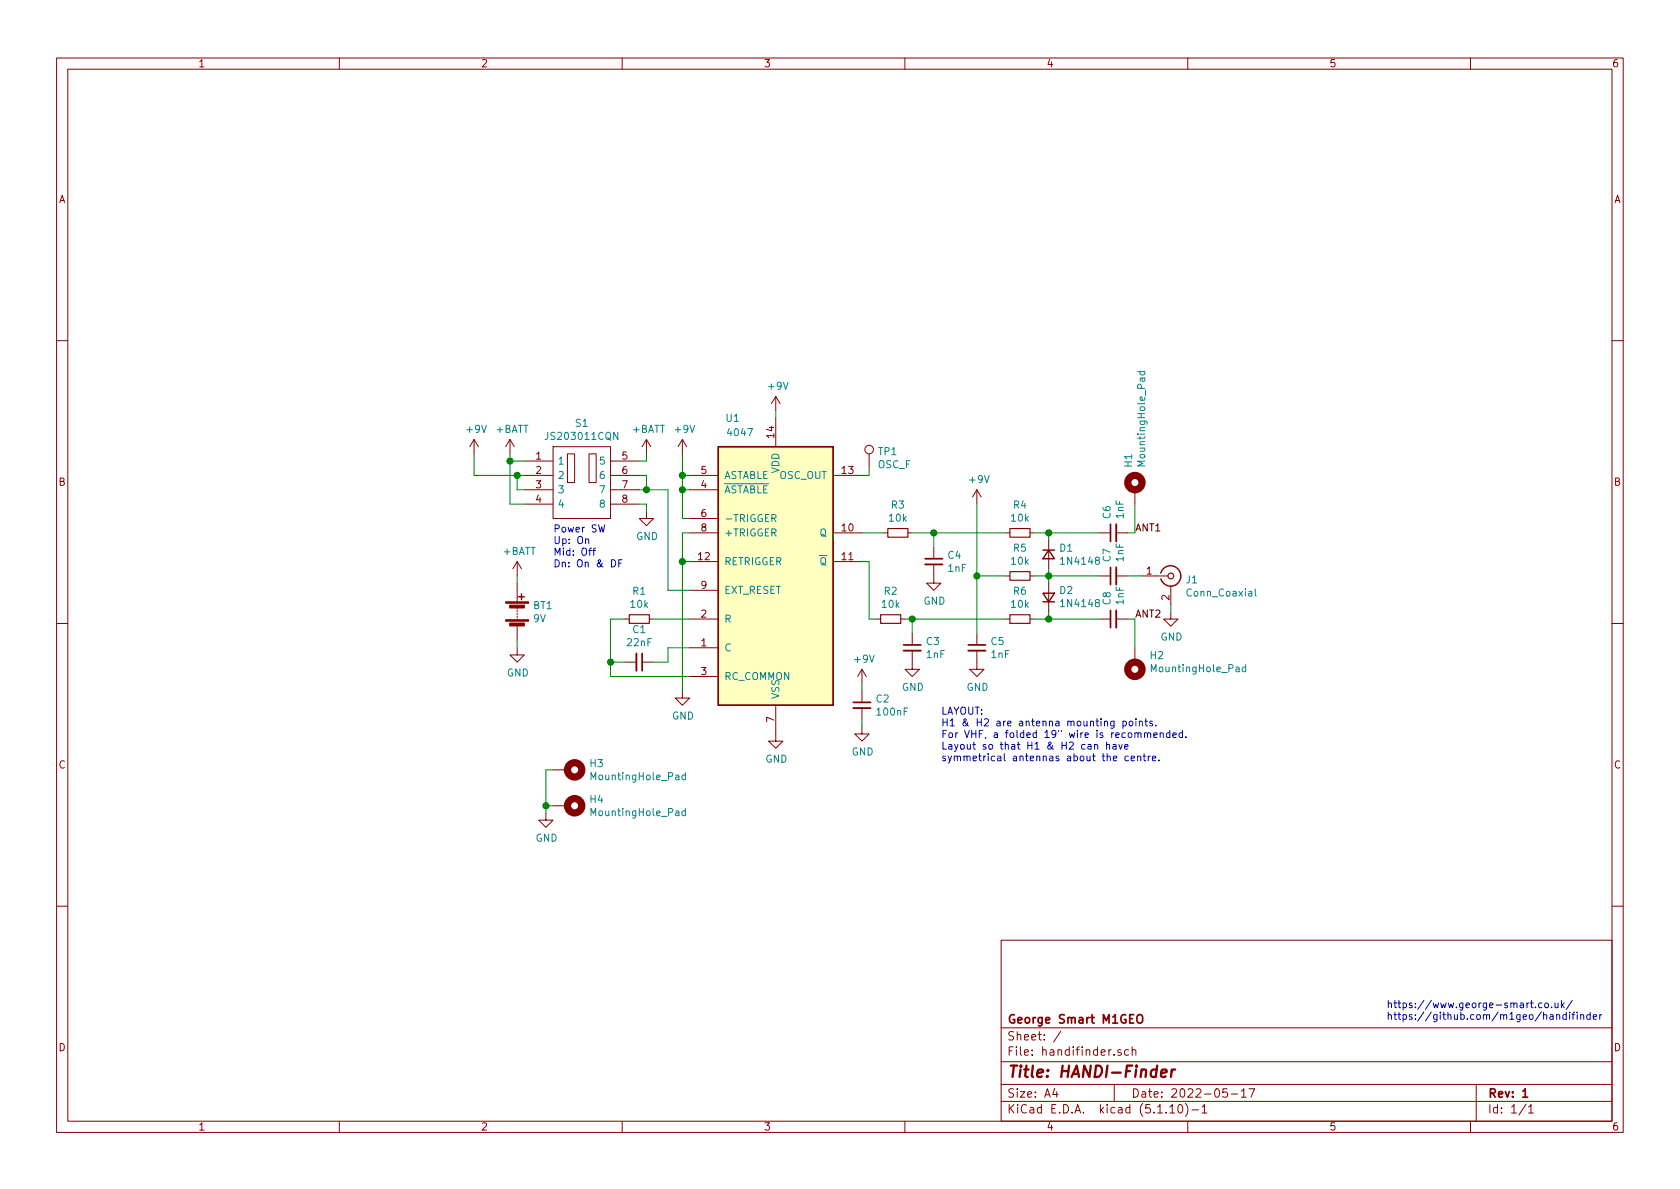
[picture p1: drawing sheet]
EESchema Schematic File Version 4
EELAYER 30 0
EELAYER END
$Descr A4 11693 8268
encoding utf-8
Sheet 1 1
Title "HANDI-Finder"
Date "2022-05-17"
Rev "1"
Comp "George Smart M1GEO"
Comment1 ""
Comment2 ""
Comment3 ""
Comment4 ""
$EndDescr
$Comp
L power:GND #PWR03
U 1 1
P 5400 5100
F 0 "#PWR03" H 5400 4850 50  0001 C CNN
F 1 "GND" H 5405 4927 50  0000 C CNN
F 2 "" H 5400 5100 50  0001 C CNN
F 3 "" H 5400 5100 50  0001 C CNN
	1    5400 5100
	1    0    0    -1  
$EndComp
$Comp
L power:+9V #PWR02
U 1 1
P 5400 2850
F 0 "#PWR02" H 5400 2700 50  0001 C CNN
F 1 "+9V" H 5415 3023 50  0000 C CNN
F 2 "" H 5400 2850 50  0001 C CNN
F 3 "" H 5400 2850 50  0001 C CNN
	1    5400 2850
	1    0    0    -1  
$EndComp
$Comp
L power:+9V #PWR01
U 1 1
P 4750 3150
F 0 "#PWR01" H 4750 3000 50  0001 C CNN
F 1 "+9V" H 4765 3323 50  0000 C CNN
F 2 "" H 4750 3150 50  0001 C CNN
F 3 "" H 4750 3150 50  0001 C CNN
	1    4750 3150
	1    0    0    -1  
$EndComp
Wire Wire Line
	4750 3600 4800 3600
Wire Wire Line
	4800 3400 4750 3400
Connection ~ 4750 3400
Wire Wire Line
	4750 3400 4750 3600
$Comp
L Device:C_Small C1
U 1 1
P 4450 4600
F 0 "C1" V 4221 4600 50  0000 C CNN
F 1 "22nF" V 4312 4600 50  0000 C CNN
F 2 "Capacitor_SMD:C_0805_2012Metric_Pad1.18x1.45mm_HandSolder" H 4450 4600 50  0001 C CNN
F 3 "~" H 4450 4600 50  0001 C CNN
	1    4450 4600
	0    1    1    0   
$EndComp
$Comp
L Device:R_Small R1
U 1 1
P 4450 4300
F 0 "R1" V 4254 4300 50  0000 C CNN
F 1 "10k" V 4345 4300 50  0000 C CNN
F 2 "Resistor_SMD:R_0805_2012Metric_Pad1.20x1.40mm_HandSolder" H 4450 4300 50  0001 C CNN
F 3 "~" H 4450 4300 50  0001 C CNN
	1    4450 4300
	0    1    1    0   
$EndComp
Wire Wire Line
	4350 4300 4250 4300
Wire Wire Line
	4250 4300 4250 4600
Wire Wire Line
	4350 4600 4250 4600
Wire Wire Line
	4250 4700 4250 4600
Wire Wire Line
	4250 4700 4800 4700
Connection ~ 4250 4600
Wire Wire Line
	4550 4600 4650 4600
Wire Wire Line
	4800 4300 4550 4300
$Comp
L power:GND #PWR09
U 1 1
P 4750 4800
F 0 "#PWR09" H 4750 4550 50  0001 C CNN
F 1 "GND" H 4755 4627 50  0000 C CNN
F 2 "" H 4750 4800 50  0001 C CNN
F 3 "" H 4750 4800 50  0001 C CNN
	1    4750 4800
	1    0    0    -1  
$EndComp
Wire Wire Line
	4750 4800 4750 3900
Wire Wire Line
	4750 3700 4800 3700
Wire Wire Line
	4800 3900 4750 3900
Connection ~ 4750 3900
Wire Wire Line
	4750 3900 4750 3700
$Comp
L Device:R_Small R2
U 1 1
P 6200 4300
F 0 "R2" V 6004 4300 50  0000 C CNN
F 1 "10k" V 6095 4300 50  0000 C CNN
F 2 "Resistor_SMD:R_0805_2012Metric_Pad1.20x1.40mm_HandSolder" H 6200 4300 50  0001 C CNN
F 3 "~" H 6200 4300 50  0001 C CNN
	1    6200 4300
	0    1    1    0   
$EndComp
$Comp
L Device:R_Small R3
U 1 1
P 6250 3700
F 0 "R3" V 6054 3700 50  0000 C CNN
F 1 "10k" V 6145 3700 50  0000 C CNN
F 2 "Resistor_SMD:R_0805_2012Metric_Pad1.20x1.40mm_HandSolder" H 6250 3700 50  0001 C CNN
F 3 "~" H 6250 3700 50  0001 C CNN
	1    6250 3700
	0    1    1    0   
$EndComp
Wire Wire Line
	5800 3750 5800 3700
$Comp
L Device:C_Small C3
U 1 1
P 6350 4500
F 0 "C3" H 6442 4546 50  0000 L CNN
F 1 "1nF" H 6442 4455 50  0000 L CNN
F 2 "Capacitor_SMD:C_0805_2012Metric_Pad1.18x1.45mm_HandSolder" H 6350 4500 50  0001 C CNN
F 3 "~" H 6350 4500 50  0001 C CNN
	1    6350 4500
	1    0    0    -1  
$EndComp
$Comp
L Device:C_Small C4
U 1 1
P 6500 3900
F 0 "C4" H 6592 3946 50  0000 L CNN
F 1 "1nF" H 6592 3855 50  0000 L CNN
F 2 "Capacitor_SMD:C_0805_2012Metric_Pad1.18x1.45mm_HandSolder" H 6500 3900 50  0001 C CNN
F 3 "~" H 6500 3900 50  0001 C CNN
	1    6500 3900
	1    0    0    -1  
$EndComp
Wire Wire Line
	6350 4400 6350 4300
Wire Wire Line
	6350 4300 6300 4300
$Comp
L power:GND #PWR012
U 1 1
P 6350 4600
F 0 "#PWR012" H 6350 4350 50  0001 C CNN
F 1 "GND" H 6355 4427 50  0000 C CNN
F 2 "" H 6350 4600 50  0001 C CNN
F 3 "" H 6350 4600 50  0001 C CNN
	1    6350 4600
	1    0    0    -1  
$EndComp
$Comp
L power:GND #PWR013
U 1 1
P 6500 4000
F 0 "#PWR013" H 6500 3750 50  0001 C CNN
F 1 "GND" H 6505 3827 50  0000 C CNN
F 2 "" H 6500 4000 50  0001 C CNN
F 3 "" H 6500 4000 50  0001 C CNN
	1    6500 4000
	1    0    0    -1  
$EndComp
$Comp
L Device:R_Small R5
U 1 1
P 7100 4000
F 0 "R5" V 6904 4000 50  0000 C CNN
F 1 "10k" V 6995 4000 50  0000 C CNN
F 2 "Resistor_SMD:R_0805_2012Metric_Pad1.20x1.40mm_HandSolder" H 7100 4000 50  0001 C CNN
F 3 "~" H 7100 4000 50  0001 C CNN
	1    7100 4000
	0    1    1    0   
$EndComp
$Comp
L Device:R_Small R6
U 1 1
P 7100 4300
F 0 "R6" V 6904 4300 50  0000 C CNN
F 1 "10k" V 6995 4300 50  0000 C CNN
F 2 "Resistor_SMD:R_0805_2012Metric_Pad1.20x1.40mm_HandSolder" H 7100 4300 50  0001 C CNN
F 3 "~" H 7100 4300 50  0001 C CNN
	1    7100 4300
	0    1    1    0   
$EndComp
Wire Wire Line
	7200 4300 7300 4300
Wire Wire Line
	7200 4000 7300 4000
$Comp
L Device:R_Small R4
U 1 1
P 7100 3700
F 0 "R4" V 6904 3700 50  0000 C CNN
F 1 "10k" V 6995 3700 50  0000 C CNN
F 2 "Resistor_SMD:R_0805_2012Metric_Pad1.20x1.40mm_HandSolder" H 7100 3700 50  0001 C CNN
F 3 "~" H 7100 3700 50  0001 C CNN
	1    7100 3700
	0    1    1    0   
$EndComp
Wire Wire Line
	7200 3700 7300 3700
$Comp
L Device:C_Small C5
U 1 1
P 6800 4500
F 0 "C5" H 6892 4546 50  0000 L CNN
F 1 "1nF" H 6892 4455 50  0000 L CNN
F 2 "Capacitor_SMD:C_0805_2012Metric_Pad1.18x1.45mm_HandSolder" H 6800 4500 50  0001 C CNN
F 3 "~" H 6800 4500 50  0001 C CNN
	1    6800 4500
	1    0    0    -1  
$EndComp
$Comp
L power:GND #PWR015
U 1 1
P 6800 4600
F 0 "#PWR015" H 6800 4350 50  0001 C CNN
F 1 "GND" H 6805 4427 50  0000 C CNN
F 2 "" H 6800 4600 50  0001 C CNN
F 3 "" H 6800 4600 50  0001 C CNN
	1    6800 4600
	1    0    0    -1  
$EndComp
Connection ~ 6350 4300
Wire Wire Line
	6500 3800 6500 3700
Connection ~ 6500 3700
Wire Wire Line
	6800 4400 6800 4000
Wire Wire Line
	6800 4000 7000 4000
$Comp
L power:+9V #PWR014
U 1 1
P 6800 3500
F 0 "#PWR014" H 6800 3350 50  0001 C CNN
F 1 "+9V" H 6815 3673 50  0000 C CNN
F 2 "" H 6800 3500 50  0001 C CNN
F 3 "" H 6800 3500 50  0001 C CNN
	1    6800 3500
	1    0    0    -1  
$EndComp
Wire Wire Line
	6050 4300 6050 3900
Wire Wire Line
	6050 3900 6000 3900
Wire Wire Line
	6050 4300 6100 4300
Wire Wire Line
	6000 3700 6150 3700
Wire Wire Line
	6350 4300 7000 4300
Wire Wire Line
	6500 3700 7000 3700
Wire Wire Line
	6350 3700 6500 3700
$Comp
L Device:D_Small D1
U 1 1
P 7300 3850
F 0 "D1" V 7254 3920 50  0000 L CNN
F 1 "1N4148" V 7345 3920 50  0000 L CNN
F 2 "Diode_SMD:D_SOD-123" V 7300 3850 50  0001 C CNN
F 3 "~" V 7300 3850 50  0001 C CNN
	1    7300 3850
	0    1    1    0   
$EndComp
$Comp
L Device:D_Small D2
U 1 1
P 7300 4150
F 0 "D2" V 7346 4080 50  0000 R CNN
F 1 "1N4148" V 7255 4080 50  0000 R CNN
F 2 "Diode_SMD:D_SOD-123" V 7300 4150 50  0001 C CNN
F 3 "~" V 7300 4150 50  0001 C CNN
	1    7300 4150
	0    -1   -1   0   
$EndComp
Wire Wire Line
	7300 4050 7300 4000
Connection ~ 7300 4000
Wire Wire Line
	7300 3950 7300 4000
Wire Wire Line
	7300 3750 7300 3700
Connection ~ 7300 3700
Wire Wire Line
	7300 4250 7300 4300
Connection ~ 7300 4300
$Comp
L Device:C_Small C6
U 1 1
P 7750 3700
F 0 "C6" H 7842 3746 50  0000 L CNN
F 1 "1nF" H 7842 3655 50  0000 L CNN
F 2 "Capacitor_SMD:C_0805_2012Metric_Pad1.18x1.45mm_HandSolder" H 7750 3700 50  0001 C CNN
F 3 "~" H 7750 3700 50  0001 C CNN
	1    7750 3700
	0    -1   -1   0   
$EndComp
$Comp
L Device:C_Small C7
U 1 1
P 7750 4000
F 0 "C7" H 7842 4046 50  0000 L CNN
F 1 "1nF" H 7842 3955 50  0000 L CNN
F 2 "Capacitor_SMD:C_0805_2012Metric_Pad1.18x1.45mm_HandSolder" H 7750 4000 50  0001 C CNN
F 3 "~" H 7750 4000 50  0001 C CNN
	1    7750 4000
	0    -1   -1   0   
$EndComp
$Comp
L Device:C_Small C8
U 1 1
P 7750 4300
F 0 "C8" H 7842 4346 50  0000 L CNN
F 1 "1nF" H 7842 4255 50  0000 L CNN
F 2 "Capacitor_SMD:C_0805_2012Metric_Pad1.18x1.45mm_HandSolder" H 7750 4300 50  0001 C CNN
F 3 "~" H 7750 4300 50  0001 C CNN
	1    7750 4300
	0    -1   -1   0   
$EndComp
Wire Wire Line
	7300 4300 7650 4300
Wire Wire Line
	7300 4000 7650 4000
Wire Wire Line
	7300 3700 7650 3700
$Comp
L Connector:Conn_Coaxial J1
U 1 1
P 8150 4000
F 0 "J1" H 8250 3975 50  0000 L CNN
F 1 "Conn_Coaxial" H 8250 3884 50  0000 L CNN
F 2 "Connector_Coaxial:SMA_Amphenol_132134_Vertical" H 8150 4000 50  0001 C CNN
F 3 " ~" H 8150 4000 50  0001 C CNN
	1    8150 4000
	1    0    0    -1  
$EndComp
$Comp
L power:GND #PWR016
U 1 1
P 8150 4250
F 0 "#PWR016" H 8150 4000 50  0001 C CNN
F 1 "GND" H 8155 4077 50  0000 C CNN
F 2 "" H 8150 4250 50  0001 C CNN
F 3 "" H 8150 4250 50  0001 C CNN
	1    8150 4250
	1    0    0    -1  
$EndComp
Wire Wire Line
	8150 4250 8150 4200
Wire Wire Line
	7950 4000 7850 4000
$Comp
L Mechanical:MountingHole_Pad H1
U 1 1
P 7900 3400
F 0 "H1" V 7854 3550 50  0000 L CNN
F 1 "MountingHole_Pad" V 7945 3550 50  0000 L CNN
F 2 "MountingHole:MountingHole_3.2mm_M3_Pad_Via" H 7900 3400 50  0001 C CNN
F 3 "~" H 7900 3400 50  0001 C CNN
	1    7900 3400
	1    0    0    -1  
$EndComp
$Comp
L Mechanical:MountingHole_Pad H2
U 1 1
P 7900 4600
F 0 "H2" H 7800 4557 50  0000 R CNN
F 1 "MountingHole_Pad" H 7800 4648 50  0000 R CNN
F 2 "MountingHole:MountingHole_3.2mm_M3_Pad_Via" H 7900 4600 50  0001 C CNN
F 3 "~" H 7900 4600 50  0001 C CNN
	1    7900 4600
	-1   0    0    1   
$EndComp
Wire Wire Line
	7900 3500 7900 3700
Wire Wire Line
	7900 3700 7850 3700
Wire Wire Line
	7900 4500 7900 4300
Wire Wire Line
	7900 4300 7850 4300
$Comp
L Device:C_Small C2
U 1 1
P 6000 4900
F 0 "C2" H 6092 4946 50  0000 L CNN
F 1 "100nF" H 6092 4855 50  0000 L CNN
F 2 "Capacitor_SMD:C_0805_2012Metric_Pad1.18x1.45mm_HandSolder" H 6000 4900 50  0001 C CNN
F 3 "~" H 6000 4900 50  0001 C CNN
	1    6000 4900
	1    0    0    -1  
$EndComp
$Comp
L power:GND #PWR011
U 1 1
P 6000 5050
F 0 "#PWR011" H 6000 4800 50  0001 C CNN
F 1 "GND" H 6005 4877 50  0000 C CNN
F 2 "" H 6000 5050 50  0001 C CNN
F 3 "" H 6000 5050 50  0001 C CNN
	1    6000 5050
	1    0    0    -1  
$EndComp
Wire Wire Line
	6000 4800 6000 4750
$Comp
L power:+9V #PWR010
U 1 1
P 6000 4750
F 0 "#PWR010" H 6000 4600 50  0001 C CNN
F 1 "+9V" H 6015 4923 50  0000 C CNN
F 2 "" H 6000 4750 50  0001 C CNN
F 3 "" H 6000 4750 50  0001 C CNN
	1    6000 4750
	1    0    0    -1  
$EndComp
$Comp
L Device:Battery BT1
U 1 1
P 3600 4250
F 0 "BT1" H 3708 4296 50  0000 L CNN
F 1 "9V" H 3708 4205 50  0000 L CNN
F 2 "handifinder_footprints:BH9VPC" V 3600 4310 50  0001 C CNN
F 3 "~" V 3600 4310 50  0001 C CNN
	1    3600 4250
	1    0    0    -1  
$EndComp
$Comp
L power:GND #PWR06
U 1 1
P 3600 4500
F 0 "#PWR06" H 3600 4250 50  0001 C CNN
F 1 "GND" H 3605 4327 50  0000 C CNN
F 2 "" H 3600 4500 50  0001 C CNN
F 3 "" H 3600 4500 50  0001 C CNN
	1    3600 4500
	1    0    0    -1  
$EndComp
$Comp
L power:+BATT #PWR05
U 1 1
P 3600 4000
F 0 "#PWR05" H 3600 3850 50  0001 C CNN
F 1 "+BATT" H 3615 4173 50  0000 C CNN
F 2 "" H 3600 4000 50  0001 C CNN
F 3 "" H 3600 4000 50  0001 C CNN
	1    3600 4000
	1    0    0    -1  
$EndComp
Wire Wire Line
	4650 4600 4650 4500
Wire Wire Line
	4650 4500 4800 4500
Wire Wire Line
	4650 4100 4800 4100
Wire Wire Line
	6000 5050 6000 5000
$Comp
L Connector:TestPoint TP1
U 1 1
P 6050 3250
F 0 "TP1" H 6108 3368 50  0000 L CNN
F 1 "OSC_F" H 6108 3277 50  0000 L CNN
F 2 "TestPoint:TestPoint_Pad_D2.5mm" H 6250 3250 50  0001 C CNN
F 3 "~" H 6250 3250 50  0001 C CNN
	1    6050 3250
	1    0    0    -1  
$EndComp
Wire Wire Line
	6000 3300 6050 3300
Wire Wire Line
	6050 3300 6050 3250
Wire Wire Line
	5400 2850 5400 2900
Text Notes 9650 7100 0    50   ~ 0
https://www.george-smart.co.uk/\nhttps://github.com/m1geo/handifinder
Text Notes 6550 5300 0    50   ~ 0
LAYOUT:\nH1 & H2 are antenna mounting points.\nFor VHF, a folded 19" wire is recommended.\nLayout so that H1 & H2 can have\nsymmetrical antennas about the centre.
Wire Wire Line
	6800 3500 6800 4000
Connection ~ 6800 4000
Wire Wire Line
	3600 4000 3600 4050
Wire Wire Line
	3600 4450 3600 4500
$Comp
L handifinder_symbols.pretty:JS203011CQN S1
U 1 1
P 3650 3200
F 0 "S1" H 4050 3465 50  0000 C CNN
F 1 "JS203011CQN" H 4050 3374 50  0000 C CNN
F 2 "handifinder_footprints:JS-DP3T" H 4300 3300 50  0001 L CNN
F 3 "http://www.mouser.com/ds/2/60/js-947373.pdf" H 4300 3200 50  0001 L CNN
F 4 "Slide Switches DP3T THRU HOLE .3A" H 4300 3100 50  0001 L CNN "Description"
F 5 "C & K COMPONENTS" H 4300 2900 50  0001 L CNN "Manufacturer_Name"
F 6 "JS203011CQN" H 4300 2800 50  0001 L CNN "Manufacturer_Part_Number"
F 7 "611-JS203011CQN" H 4300 2700 50  0001 L CNN "Mouser Part Number"
F 8 "https://www.mouser.co.uk/ProductDetail/CK/JS203011CQN?qs=LgMIjt8LuD%252BRj1rwknxY%252Bg%3D%3D" H 4300 2600 50  0001 L CNN "Mouser Price/Stock"
F 9 "JS203011CQN" H 4300 2500 50  0001 L CNN "Arrow Part Number"
F 10 "https://www.arrow.com/en/products/js203011cqn/ck?region=nac" H 4300 2400 50  0001 L CNN "Arrow Price/Stock"
	1    3650 3200
	1    0    0    -1  
$EndComp
Wire Wire Line
	3650 3300 3600 3300
Wire Wire Line
	3600 3300 3600 3400
Wire Wire Line
	3600 3400 3650 3400
Wire Wire Line
	4450 3300 4500 3300
Wire Wire Line
	4500 3300 4500 3400
Wire Wire Line
	4500 3400 4450 3400
Wire Wire Line
	3650 3200 3550 3200
Wire Wire Line
	3550 3200 3550 3500
Wire Wire Line
	3550 3500 3650 3500
$Comp
L power:GND #PWR0101
U 1 1
P 4500 3550
F 0 "#PWR0101" H 4500 3300 50  0001 C CNN
F 1 "GND" H 4505 3377 50  0000 C CNN
F 2 "" H 4500 3550 50  0001 C CNN
F 3 "" H 4500 3550 50  0001 C CNN
	1    4500 3550
	1    0    0    -1  
$EndComp
Wire Wire Line
	4500 3550 4500 3500
Wire Wire Line
	4500 3500 4450 3500
$Comp
L power:+BATT #PWR0102
U 1 1
P 3550 3150
F 0 "#PWR0102" H 3550 3000 50  0001 C CNN
F 1 "+BATT" H 3565 3323 50  0000 C CNN
F 2 "" H 3550 3150 50  0001 C CNN
F 3 "" H 3550 3150 50  0001 C CNN
	1    3550 3150
	1    0    0    -1  
$EndComp
$Comp
L power:+BATT #PWR0103
U 1 1
P 4500 3150
F 0 "#PWR0103" H 4500 3000 50  0001 C CNN
F 1 "+BATT" H 4515 3323 50  0000 C CNN
F 2 "" H 4500 3150 50  0001 C CNN
F 3 "" H 4500 3150 50  0001 C CNN
	1    4500 3150
	1    0    0    -1  
$EndComp
Wire Wire Line
	4500 3150 4500 3200
Wire Wire Line
	4500 3200 4450 3200
Wire Wire Line
	3550 3150 3550 3200
Connection ~ 3550 3200
$Comp
L power:+9V #PWR0104
U 1 1
P 3300 3150
F 0 "#PWR0104" H 3300 3000 50  0001 C CNN
F 1 "+9V" H 3315 3323 50  0000 C CNN
F 2 "" H 3300 3150 50  0001 C CNN
F 3 "" H 3300 3150 50  0001 C CNN
	1    3300 3150
	1    0    0    -1  
$EndComp
Wire Wire Line
	3300 3150 3300 3300
Wire Wire Line
	3300 3300 3600 3300
Connection ~ 3600 3300
$Comp
L 4xxx:4047 U1
U 1 1
P 5400 4000
F 0 "U1" H 5100 5100 50  0000 C CNN
F 1 "4047" H 5150 5000 50  0000 C CNN
F 2 "Package_SO:SOIC-14_3.9x8.7mm_P1.27mm" H 5400 4000 50  0001 C CNN
F 3 "https://www.ti.com/lit/ds/symlink/cd4047b.pdf" H 5400 4000 50  0001 C CNN
	1    5400 4000
	1    0    0    -1  
$EndComp
Wire Wire Line
	4750 3150 4750 3300
Wire Wire Line
	4750 3300 4800 3300
Connection ~ 4750 3300
Wire Wire Line
	4750 3300 4750 3400
Wire Wire Line
	4650 3400 4500 3400
Wire Wire Line
	4650 3400 4650 4100
Connection ~ 4500 3400
Text Notes 3850 3950 0    50   ~ 0
Power SW\nUp: On\nMid: Off\nDn: On & DF
$Comp
L Mechanical:MountingHole_Pad H3
U 1 1
P 3950 5350
F 0 "H3" V 3904 5500 50  0000 L CNN
F 1 "MountingHole_Pad" V 3995 5500 50  0000 L CNN
F 2 "MountingHole:MountingHole_3.2mm_M3_Pad_Via" H 3950 5350 50  0001 C CNN
F 3 "~" H 3950 5350 50  0001 C CNN
	1    3950 5350
	0    1    1    0   
$EndComp
$Comp
L Mechanical:MountingHole_Pad H4
U 1 1
P 3950 5600
F 0 "H4" V 3904 5750 50  0000 L CNN
F 1 "MountingHole_Pad" V 3995 5750 50  0000 L CNN
F 2 "MountingHole:MountingHole_3.2mm_M3_Pad_Via" H 3950 5600 50  0001 C CNN
F 3 "~" H 3950 5600 50  0001 C CNN
	1    3950 5600
	0    1    1    0   
$EndComp
$Comp
L power:GND #PWR04
U 1 1
P 3800 5650
F 0 "#PWR04" H 3800 5400 50  0001 C CNN
F 1 "GND" H 3805 5477 50  0000 C CNN
F 2 "" H 3800 5650 50  0001 C CNN
F 3 "" H 3800 5650 50  0001 C CNN
	1    3800 5650
	1    0    0    -1  
$EndComp
Wire Wire Line
	3850 5350 3800 5350
Wire Wire Line
	3800 5350 3800 5600
Wire Wire Line
	3850 5600 3800 5600
Connection ~ 3800 5600
Wire Wire Line
	3800 5600 3800 5650
Text Label 7900 3700 0    50   ~ 0
ANT1
Text Label 7900 4300 0    50   ~ 0
ANT2
$EndSCHEMATC
